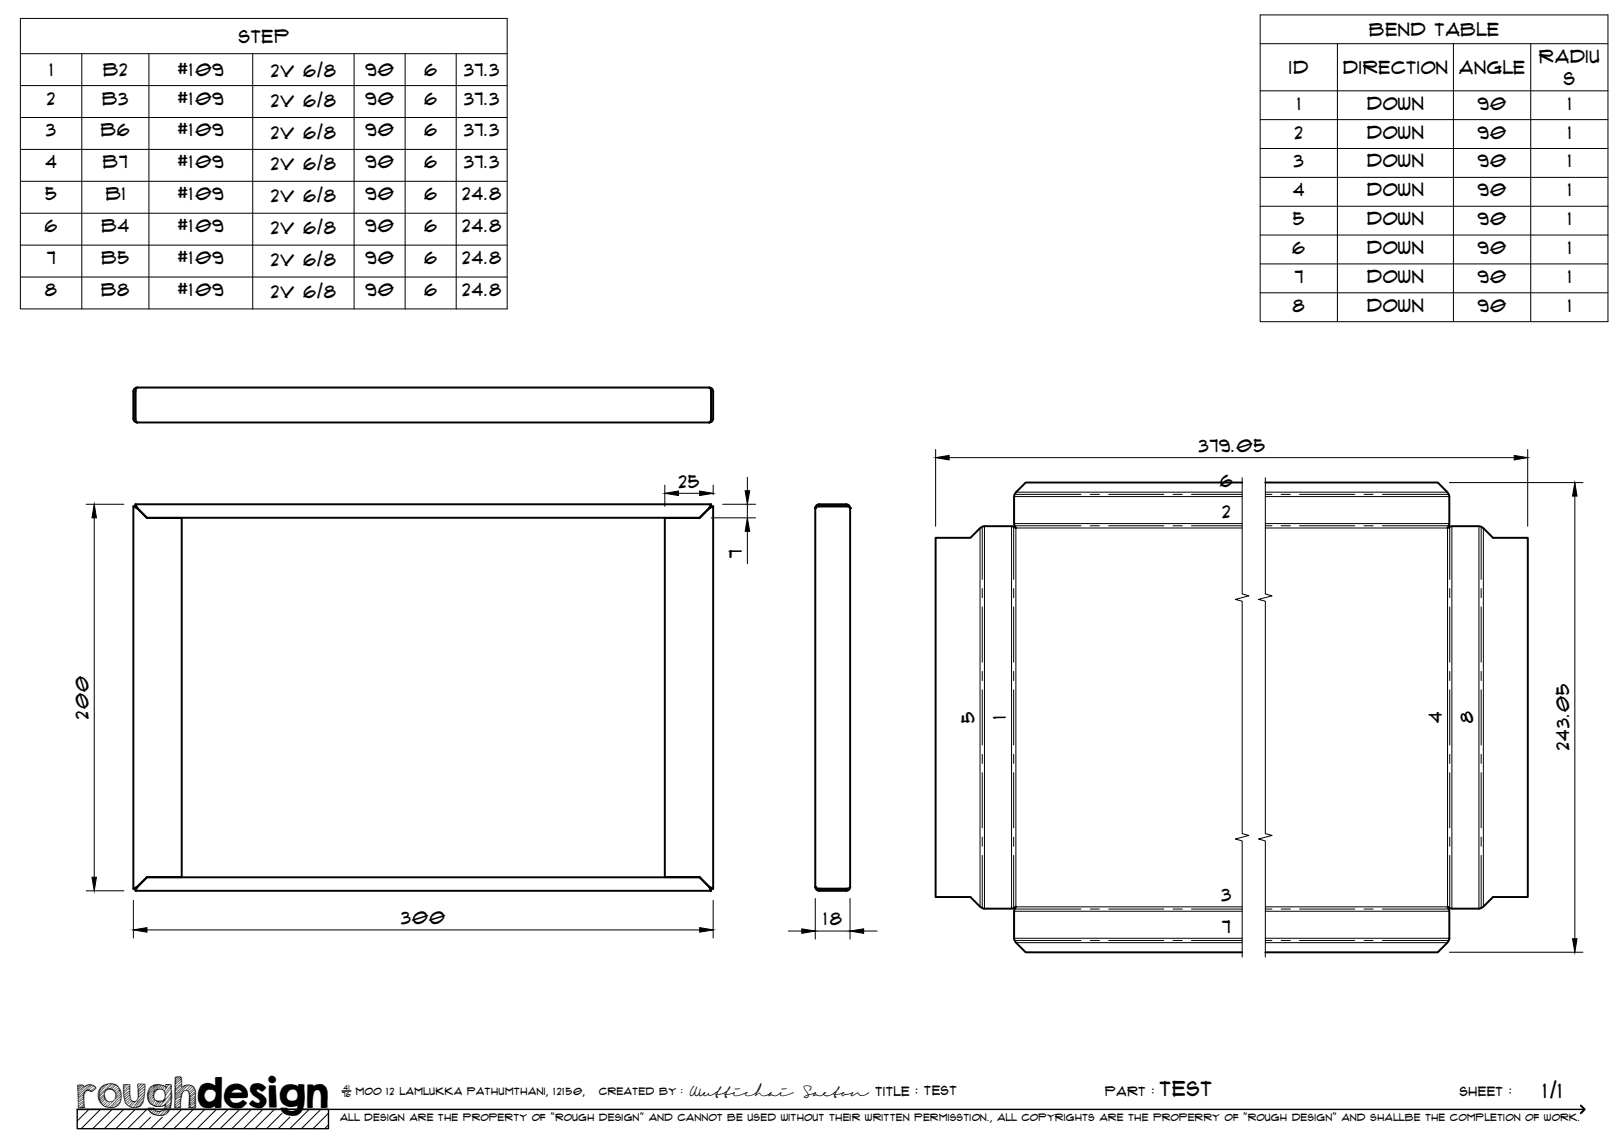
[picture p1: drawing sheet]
<svg xmlns="http://www.w3.org/2000/svg" width="420mm" height="297mm" viewBox="0 0 420 297" stroke-linecap="round" stroke-linejoin="round" font-family="sans-serif">
<!-- layer: Visible -->
<g fill="none" stroke="#000" stroke-width=".51">
<path d="M35.1 101.1v7.4M35.5 100.3l-.6 .2-.4 .7v7.2l.4 .7 .6 .2M35.5 109.3h.1M183.5 100.3h-148l-.3 .3-.2 .6v7.2l.2 .6 .3 .3h148l.3-.3 .2-.6v-7.2l-.4-.9 .5 .2 .4 .7v7.2l-.4 .7-.6 .2M183.5 109.3h.1M184 101.1v7.4M34.5 131h.5l3 3h9v93h-9l-2.5 2.5-1 .5v-99l1 .5M35 130.5v.5l.5 .5M35.5 131.5h.1M183.5 131.5h.1M184 130.5v.5l-3 3h-143l-2.5-2.5-.5-1h149l-.5 1M184.5 131h-.5l-.5 .5"/>
<path d="M210.9 131.5l.3-.7 .6-.3h7.2l.7 .3 .2 .7M210.9 131.5h.1M211 131.4l.8-.4h7.2l.6 .2 .3 .3v98l-.3 .3-.6 .2h-7.2l-.6-.2-.3-.3zM211.9 131h7.3M211.9 131h-.2M321.4 124.8h-56l-2.5 2.5-.5 .9v7.4l.4 1.1-1-.5h-7.2l-1 .5-2.5 2.5h-9v92.9h9l2.5 2.5 1 .5h7.2l1-.5-.4 1.1v7.3l.5 .9 2.5 2.5h56M327.4 124.8h44.6l2.5 2.5 .4 .9 .1 7.4-.5 1.1 1-.5h7.3l1 .5 2.5 2.5h9v92.9h-9l-2.5 2.5-1 .5h-7.3l-1-.5 .5 1.1-.1 7.3-.4 .9-2.5 2.5h-44.6M35.5 229.5l-.5 .5h-.5M35.5 229.5h.1M35.5 229.5l-.5 1h149l-.5-1-2.5-2.5h-143l-3 3v.5M183.5 229.5l.5 .5v.5M183.5 229.5l1 .5v-99l-1 .5-2.5 2.5h-9v93h9l3 3h.5"/>
<path d="M183.5 229.5h.1M210.9 229.5l.3 .6 .6 .4h7.2l.7-.4 .2-.6M210.9 229.5h.1M211.7 229.9l.2 .1M219.2 229.9l-7.3 .1M219.9 229.5h.1"/>
</g>
<g fill="#000">
<circle cx="210.9" cy="131.5" r=".25"/>
<circle cx="219.9" cy="131.5" r=".25"/>
<circle cx="210.9" cy="229.5" r=".25"/>
</g>
<!-- layer: Bend Center -->
<g fill="none" stroke="#000" stroke-width=".26">
<path d="M254.1 136.3v13.6M262.3 136.3v13.6M262.5 136h17.2M262.5 127.9h17.2M282.1 136h2.3M282.1 127.9h2.3M286.8 136h14.3M286.8 127.9h14.3M303.5 136h2.4M303.5 127.9h2.4M308.3 136h13.1M308.3 127.9h13.1"/>
<path d="M327.4 136h1.7M327.4 127.9h1.7M331.4 136h2.4M331.4 127.9h2.4M336.2 136h14.3M336.2 127.9h14.3M352.9 136h2.4M352.9 127.9h2.4M357.7 136h17.1M357.7 127.9h17.1M375.1 136.3v13.6M383.2 136.3v13.6"/>
<path d="M254.1 152.3v2.4M254.1 157v14.3M262.3 152.3v2.4M262.3 157v14.3M375.1 152.3v2.4M375.1 157v14.3M383.2 152.3v2.4M383.2 157v14.3M254.1 173.7v2.4M254.1 178.5v14.3M262.3 173.7v2.4M262.3 178.5v14.3"/>
<path d="M375.1 173.7v2.4M375.1 178.5v14.3M383.2 173.7v2.4M383.2 178.5v14.3M254.1 195.2v2.3M254.1 199.9v14.3M262.3 195.2v2.3M262.3 199.9v14.3M375.1 195.2v2.3M375.1 199.9v14.3M383.2 195.2v2.3M383.2 199.9v14.3"/>
<path d="M254.1 216.6v2.4M262.3 216.6v2.4M375.1 216.6v2.4M383.2 216.6v2.4M254.1 221.3v13.7M262.3 221.3v13.7M262.5 235.2h17.2M282.1 235.2h2.3M286.8 235.2h14.3M303.5 235.2h2.4M308.3 235.2h13.1M327.4 235.2h1.7"/>
<path d="M331.4 235.2h2.4M336.2 235.2h14.3M352.9 235.2h2.4M357.7 235.2h17.1M375.1 221.3v13.7M383.2 221.3v13.7M262.5 243.3h17.2M282.1 243.3h2.3M286.8 243.3h14.3M303.5 243.3h2.4M308.3 243.3h13.1M327.4 243.3h1.7"/>
<path d="M331.4 243.3h2.4M336.2 243.3h14.3M352.9 243.3h2.4M357.7 243.3h17.1"/>
</g>
<!-- layer: Visible Narrow -->
<g fill="none" stroke="#000" stroke-width=".26">
<path d="M253.6 136.7v97.9M254.7 136.2v98.9M261.7 136.2v98.9M262.4 128.5h59M262.4 135.5h59M262.8 136.7v97.9M262.9 127.3h58.5M262.9 136.6h58.5M327.4 127.3h47.1M327.4 128.5h47.6M327.4 135.5h47.6M327.4 136.6h47.1"/>
<path d="M374.5 136.7v97.9M375.6 136.2v98.9M382.6 136.2v98.9M383.8 136.7v97.9M262.4 235.8h59M262.9 234.6h58.5M327.4 235.8h47.6M327.4 234.6h47.1M262.4 242.8h59M262.9 243.9h58.5M327.4 243.9h47.1M327.4 242.8h47.6"/>
</g>
<!-- layer: TitleBlock -->
<path d="M20 287h65v5h-65zM20 287h390M88.5 282.3h2.3" fill="none" stroke="#000" stroke-width=".36"/>
<path d="M409 286.1l1 .9-1 1" fill="none" stroke="#000" stroke-width=".51"/>
<g fill="none" stroke="#000" stroke-width=".26">
<path d="M23 287l-3 3.1M26 287l-5 5M29 287l-5 5M32 287l-5 5M35 287l-5 5M38 287l-5 5M39 289.1l-3 2.9M42 289.1l-3 2.9M47 287l-5 5M50 287l-5 5M53 287l-5 5M56 287l-5 5"/>
<path d="M59 287l-5 5M62 287l-5 5M65 287l-5 5M68 287l-5 5M71 287l-5 5M73 288l-4 4M75 289.1l-3 2.9M80 287l-5 5M83 287l-5 5M85 288l-4 4M85 291l-1 1"/>
</g>
<!-- layer: FD_Dimensions -->
<g fill="none" stroke="#000" stroke-width=".26">
<path d="M242.1 116.3v19.9M245.6 118.4h146.2M395.2 116.3v19.9M22.3 130.5h9.7M24.4 134v93M172 125.5v5.5M175.5 127.6h5.5M184 134h11.5M184.5 125.5v2.5M187 130.5h8.5M193.4 123.5v3.5M193.4 130.5v3.5"/>
<path d="M193.4 137.5v8.4M375 124.9h34.5M407.4 128.4v114.5M22.3 230.5h9.7M34.5 232.9v9.8M184.5 232.9v9.8M210.9 232.5v10.5M219.9 232.5v10.5M38 240.6h143M203.9 240.9h3.5M210.9 240.9h9M223.4 240.9h3.5"/>
<path d="M375 246.4h34.5"/>
</g>
<g fill="#000" stroke="#000" stroke-width=".26">
<path d="M242.1 118.4l3.5-.6v1.2zM391.8 117.8l3.4 .6-3.4 .6zM24.4 130.5l.6 3.5h-1.2zM172 127.6l3.5-.6v1.2zM181 127l3.5 .6-3.5 .6zM192.8 127h1.2l-.6 3.5zM193.4 134l.6 3.5h-1.2zM407.4 124.9l.6 3.5h-1.2zM23.8 227h1.2l-.6 3.5zM34.5 240.6l3.5-.6v1.2zM181 240l3.5 .6-3.5 .6zM207.4 240.3l3.5 .6-3.5 .6z"/>
<path d="M219.9 240.9l3.5-.6v1.2zM406.8 242.9h1.2l-.6 3.5z"/>
</g>
<!-- layer: Bend Tables -->
<g fill="none" stroke="#000" stroke-width=".26">
<path d="M326 3.9h90v79.3h-90zM326 11.3h90M346 11.3v71.9M376 11.3v71.9M396 11.3v71.9M326 23.5h90M326 31h90M326 38.4h90M326 45.9h90M326 53.4h90M326 60.8h90M326 68.3h90"/>
<path d="M326 75.8h90"/>
</g>
<!-- layer: Break Lines -->
<path d="M321.4 123.6v30.1l1.7 .5-3.5 .9 1.8 .5v60.1l1.7 .5-3.5 .9 1.8 .5v30M327.4 123.6v30.1l1.7 .5-3.5 .9 1.8 .5v60.1l1.7 .5-3.5 .9 1.8 .5v30" fill="none" stroke="#000" stroke-width=".26"/>
<!-- layer: Custom Tables -->
<g fill="none" stroke="#000" stroke-width=".26">
<path d="M5.3 4.8h125.9v75.1h-125.9zM5.3 13.9h125.9M21.2 13.9v66M38.5 13.9v66M65.4 13.9v66M91.6 13.9v66M104.8 13.9v66M118 13.9v66M5.3 22.1h125.9M5.3 30.4h125.9M5.3 38.7h125.9M5.3 46.9h125.9"/>
<path d="M5.3 55.2h125.9M5.3 63.4h125.9M5.3 71.7h125.9"/>
</g>
<text font-size="9.7" x="19.9" y="286.8">roughdesign</text>
<g font-size="5.3">
<text x="300.1" y="283.6">test</text>
<text x="399.2" y="284">1/1</text>
</g>
<g font-size="4.6">
<text x="61.8" y="11">STEP</text>
<text x="354.4" y="9.3">Bend Table</text>
<text x="398.2" y="16.2">Radiu</text>
<text x="12.9" y="19.8">1</text>
<text x="26.8" y="19.7">B2</text>
<text x="46.1" y="19.8">#109</text>
<text x="70.1" y="20">2V 6/8</text>
<text x="94.6" y="19.8">90</text>
<text x="109.8" y="19.8">6</text>
<text x="120.1" y="19.7">37.3</text>
<text x="333.7" y="19.2">ID</text>
<text x="347.5" y="19.1">Direction</text>
<text x="377.5" y="19.1">Angle</text>
<text x="404.6" y="22">s</text>
<text x="12.2" y="27.1">2</text>
<text x="26.5" y="27.1">B3</text>
<text x="46.1" y="27.1">#109</text>
<text x="70.1" y="27.6">2V 6/8</text>
<text x="94.6" y="27.1">90</text>
<text x="109.8" y="27.1">6</text>
<text x="120.1" y="27.1">37.3</text>
<text x="335.7" y="28.4">1</text>
<text x="353.7" y="28.4">Down</text>
<text x="382.4" y="28.4">90</text>
<text x="405.7" y="28.4">1</text>
<text x="12" y="35.3">3</text>
<text x="26.2" y="35.3">B6</text>
<text x="46.1" y="35.3">#109</text>
<text x="70.1" y="35.8">2V 6/8</text>
<text x="94.6" y="35.3">90</text>
<text x="109.8" y="35.3">6</text>
<text x="120.1" y="35.3">37.3</text>
<text x="335" y="35.9">2</text>
<text x="353.7" y="35.9">Down</text>
<text x="382.4" y="35.9">90</text>
<text x="405.7" y="35.9">1</text>
<text x="11.8" y="43.6">4</text>
<text x="26.7" y="43.6">B7</text>
<text x="46.1" y="43.6">#109</text>
<text x="70.1" y="44.1">2V 6/8</text>
<text x="94.6" y="43.6">90</text>
<text x="109.8" y="43.6">6</text>
<text x="120.1" y="43.6">37.3</text>
<text x="334.8" y="43.3">3</text>
<text x="353.7" y="43.3">Down</text>
<text x="382.4" y="43.3">90</text>
<text x="405.7" y="43.3">1</text>
<text x="11.8" y="51.8">5</text>
<text x="27.5" y="51.8">B1</text>
<text x="46.1" y="51.8">#109</text>
<text x="70.1" y="52.4">2V 6/8</text>
<text x="94.6" y="51.8">90</text>
<text x="109.8" y="51.8">6</text>
<text x="119.6" y="51.8">24.8</text>
<text x="334.6" y="50.8">4</text>
<text x="353.7" y="50.8">Down</text>
<text x="382.4" y="50.8">90</text>
<text x="405.7" y="50.8">1</text>
<text x="334.6" y="58.3">5</text>
<text x="353.7" y="58.3">Down</text>
<text x="382.4" y="58.3">90</text>
<text x="405.7" y="58.3">1</text>
<text x="11.6" y="60.1">6</text>
<text x="26.3" y="60.1">B4</text>
<text x="46.1" y="60.1">#109</text>
<text x="70.1" y="60.6">2V 6/8</text>
<text x="94.6" y="60.1">90</text>
<text x="109.8" y="60.1">6</text>
<text x="119.6" y="60.1">24.8</text>
<text x="334.4" y="65.7">6</text>
<text x="353.7" y="65.8">Down</text>
<text x="382.4" y="65.7">90</text>
<text x="405.7" y="65.7">1</text>
<text x="12.2" y="68.3">7</text>
<text x="26.4" y="68.3">B5</text>
<text x="46.1" y="68.3">#109</text>
<text x="70.1" y="68.9">2V 6/8</text>
<text x="94.6" y="68.3">90</text>
<text x="109.8" y="68.3">6</text>
<text x="119.6" y="68.3">24.8</text>
<text x="11.7" y="76.6">8</text>
<text x="26.3" y="76.6">B8</text>
<text x="46.1" y="76.6">#109</text>
<text x="70.1" y="77.1">2V 6/8</text>
<text x="94.6" y="76.6">90</text>
<text x="109.8" y="76.6">6</text>
<text x="119.6" y="76.6">24.8</text>
<text x="335" y="73.2">7</text>
<text x="353.7" y="73.2">Down</text>
<text x="382.4" y="73.2">90</text>
<text x="405.7" y="73.2">1</text>
<text x="334.5" y="80.7">8</text>
<text x="353.7" y="80.7">Down</text>
<text x="382.4" y="80.7">90</text>
<text x="405.7" y="80.7">1</text>
<text x="310.1" y="116.9">379.05</text>
<text x="315.7" y="125.9">6</text>
<text x="175.6" y="126.2">25</text>
<text x="316.3" y="134">2</text>
<text x="191.9" y="144.5" transform="rotate(-90 191.9 144.5)">7</text>
<text x="22.9" y="186" transform="rotate(-90 22.9 186)">200</text>
<text x="260.3" y="185.9" transform="rotate(-90 260.3 185.9)">1</text>
<text x="252.1" y="187.1" transform="rotate(-90 252.1 187.1)">5</text>
<text x="373.1" y="187.1" transform="rotate(-90 373.1 187.1)">4</text>
<text x="381.2" y="187.1" transform="rotate(-90 381.2 187.1)">8</text>
<text x="405.9" y="194.2" transform="rotate(-90 405.9 194.2)">243.05</text>
<text x="316" y="233.1">3</text>
<text x="103.8" y="239.1">300</text>
<text x="213.1" y="239.5">18</text>
<text x="316.2" y="241.3">7</text>
</g>
<g font-size="3.4">
<text x="178.3" y="283.5">Wuttichai</text>
<text x="208.1" y="283.5">Saeton title : test</text>
</g>
<g font-size="3.3">
<text x="286" y="283.5">Part :</text>
<text x="377.7" y="283.5">sheet :</text>
</g>
<g font-size="2.7">
<text x="92.1" y="283.3">moo 12 Lamlukka pathumthani, 12150,</text>
<text x="155" y="283.3">created by :</text>
</g>
<text font-size="2.6" x="88" y="290.1">all design are the property of &quot;rough design&quot; and cannot be used without their written permisstion., all copyrights are the properry of &quot;rough design&quot; and shallbe the completion of work.</text>
<g font-size="1.9">
<text x="88.5" y="283.9">76</text>
<text x="88.9" y="282.1">41</text>
</g>
</svg>
